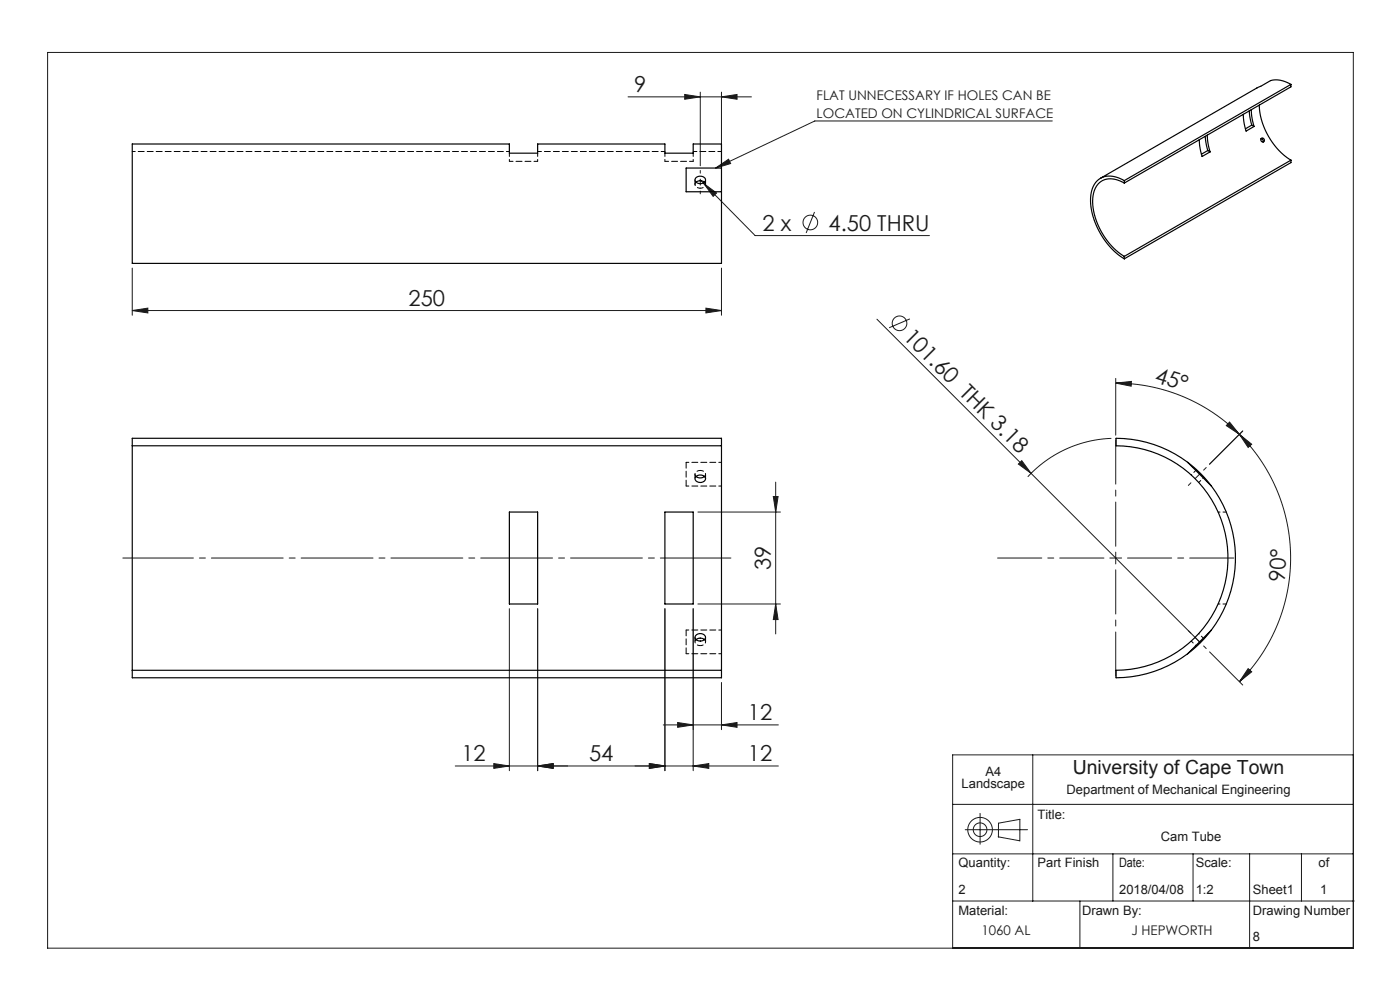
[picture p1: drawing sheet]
<svg xmlns="http://www.w3.org/2000/svg" width="297mm" height="210mm" viewBox="0 0 297 210" stroke-linecap="round" stroke-linejoin="round" font-family="sans-serif">
<g fill="none" stroke="#191924" stroke-width=".21">
<path d="M10.1 11.1h277v190h-277zM148.6 19.5v15.7M153.1 19.5v15.1M133.2 20.5h26.2M145.3 20l3.3 .5-3.3 .6zM148.6 38.2l11.6 11.8h37M149.3 38.9l2.7 2-.7 .8zM151.8 35.7l2.8-1.9 .4 .9zM153.1 20.5l3.3-.5v1.1zM223.2 25.7h-50.3l-21.1 10M28.1 56.9v10M153.1 56.9v10"/>
<path d="M172.8 45l-1.8 4.4M28.1 65.9l3.3-.5v1zM28.1 65.9h125M149.8 65.4l3.3 .5-3.3 .5zM186 67.7l32.7 32.7M193 67.6l-4.4 1.9M216 98.4l.8-.7 1.9 2.7zM235.8 93a25.4 25.4 0 0 0-17.8 8.1M236.7 80.3v12M236.7 81.3l3.3-.4v1zM236.7 81.3a37.1 37.1 0 0 1 26.2 10.8M260.8 89.5l2.1 2.6-2.8-1.8z"/>
<path d="M262.9 92.1l2.6 2.1-.7 .7zM262.9 92.1a37.1 37.1 0 0 1 0 52.5M263.6 91.4l-7 7.1M148.1 108.6h17.5M164 105.3h1.1l-.5 3.3zM164.6 102.3v32.2M218.7 100.4l36 35.9M235.4 118.4h2.5M236.7 117.1v2.5M108.1 129.1v34.4M114.1 129.1v34.4M141.1 129.1v34.4"/>
<path d="M147.1 129.1v34.4M148.1 128.1h17.5M164.6 128.1l.5 3.3h-1.1zM256.6 138.3l7 7M140.7 153.8h24.4M143.8 153.3l3.3 .5-3.3 .5zM153.1 153.8l3.3-.5v1zM153.1 144.8v10M264.8 141.8l.7 .7-2.6 2.1zM96.6 162.5h68.5M104.8 162l3.3 .5-3.3 .5zM114.1 162.5l3.3-.5v1z"/>
<path d="M137.8 162l3.3 .5-3.3 .5zM147.1 162.5l3.3-.5v1zM202.1 170.6h85M204.8 176h13.2M207.9 172.5v6.6M211.8 177.5l4.5 .8M211.8 177.5v-2.9l4.6-.8v4.6M219.1 160.1v31M287.1 160.1h-85v41M202.1 191.1h85.2M202.1 181.1h85M229.1 191.1v10"/>
<path d="M236.1 181.1v10M253.1 181.1v10M265.1 181.1v20M276.1 181.1v10"/>
<circle cx="171.9" cy="47.2" r="1.56"/>
<circle cx="190.8" cy="68.6" r="1.56"/>
<circle cx="207.9" cy="176" r="1.45"/>
<circle cx="207.9" cy="176" r="2.61"/>
</g>
<path d="M234.2 118.4h-22.6M236.7 115.9v-22.6M239.2 118.4h22.6M236.7 120.9v22.5" fill="none" stroke="#191924" stroke-width=".21" stroke-dasharray="15.2 1.3 1.3 1.3" stroke-dashoffset="5.9"/>
<path d="M252.1 103l3.8-3.8M255.9 137.6l-3.8-3.8" fill="none" stroke="#191924" stroke-width=".21" stroke-dasharray="15.2 1.3 1.3 1.3" stroke-dashoffset="14.5"/>
<path d="M26.1 118.4h129" fill="none" stroke="#191924" stroke-width=".21" stroke-dasharray="15.2 1.3 1.3 1.3" stroke-dashoffset=".3"/>
<path d="M148.6 41.1v-4.9" fill="none" stroke="#191924" stroke-width=".21" stroke-dasharray="15.2 1.3 1.3 1.3" stroke-dashoffset="14.7"/>
<g fill="#191924">
<path d="M151.8 35.7l2.8-1.9 .4 .9z"/>
<path d="M216 98.4l.8-.7 1.9 2.7z"/>
<path d="M149.3 38.9l2.7 2-.7 .8z"/>
<path d="M260.8 89.5l2.1 2.6-2.8-1.8zM236.7 81.3l3.3-.4v1z"/>
<path d="M114.1 162.5l3.3-.5v1zM104.8 162l3.3 .5-3.3 .5zM153.1 153.8l3.3-.5v1zM143.8 153.3l3.3 .5-3.3 .5z"/>
<path d="M264.8 141.8l.7 .7-2.6 2.1zM262.9 92.1l2.6 2.1-.7 .7z"/>
<path d="M164 105.3h1.1l-.5 3.3zM164.6 128.1l.5 3.3h-1.1z"/>
<path d="M137.8 162l3.3 .5-3.3 .5zM147.1 162.5l3.3-.5v1z"/>
<path d="M28.1 65.9l3.3-.5v1zM149.8 65.4l3.3 .5-3.3 .5zM145.3 20l3.3 .5-3.3 .6zM153.1 20.5l3.3-.5v1.1z"/>
<path d="M114.1 162.5l3.3-.5v1zM137.8 162l3.3 .5-3.3 .5z"/>
</g>
<g fill="none" stroke="#000" stroke-width=".25">
<path d="M273.9 17.9a5.6 5.6 0 0 0-4.3-.8l-36.2 20.7M273.9 17.9l-35.4 20.4M273.9 17.9v.5l-35.4 20.4M147.6 37.8a1.23 1.23 0 0 1 2.1 .4 1.22 1.22 0 0 1-1.1 .8 1.22 1.22 0 0 1-1.2-.8zM149.4 38.6l-.8-.3-.9 .3M153.1 35.7v-5.2h-6v2h-6v-2h-27v2h-6v-2h-80v25.4h125v-15.2M153.1 35.7h-7.5v5h7.5M153.1 35.7v5M238.5 38.3a4.7 4.7 0 0 0-5.7 0 7.4 7.4 0 0 0-1 7.2 16.1 16.1 0 0 0 6.7 9.4M238.5 38.8a4.3 4.3 0 0 0-5.5 .2 7.6 7.6 0 0 0-.6 7.2 15 15 0 0 0 6.1 8.2M238.5 38.3v.5M254.4 29.6l.2 1.9 .4 1.7 1.7-1"/>
<path d="M255.7 28.9l.5 3M256.1 28.7l.2 1.8 .4 1.7M256.2 31.9l-1.3 .8M256.2 31.9l.5 .3M263.8 24.3l.1 1.8 .4 1.7 1.7-1M265 23.5l.6 3M265.5 23.3l.1 1.9 .4 1.6M265.6 26.5l-1.4 .8M265.6 26.5l.4 .3M267.2 22.3a14.9 14.9 0 0 0 6.7 11.7M267.5 29.4a.5 .5 0 0 1 .4 .7M273.9 34v.5l-35.4 20.4"/>
<path d="M273.9 34l-35.4 20.4M238.5 54.4v.5M28.1 94.6v47.6M28.1 94.6v-1.6h125v1.6M28.1 94.6h125M153.1 94.6v47.6M252 98.1a25.4 25.4 0 0 0-15.2-5.1v1.6a23.8 23.8 0 0 1 23.7 23.8 23.8 23.8 0 0 1-23.7 23.8v1.6a25.4 25.4 0 0 0 15.2-5.1M252 98.1a25.4 25.4 0 0 1 5 5M252 98.1l5 5M108.1 108.6h6v19.5h-6zM141.1 108.6h6v19.5h-6zM147.5 101.2a1.26 1.26 0 0 1 2.2 .3 1.16 1.16 0 0 1-1.2 .8 1.16 1.16 0 0 1-1.1-.9z"/>
<path d="M149.5 101.1l-.8 .3-.6-.1-.4-.2M257 103.1a25.4 25.4 0 0 1 0 30.5M147.7 135.7a1.43 1.43 0 0 1 1.8 0M147.8 134.6a1.09 1.09 0 0 1 1.2-.2 1.09 1.09 0 0 1 .6 1.1 1.23 1.23 0 0 1-1.2 .5 1.23 1.23 0 0 1-1-.9zM257 133.6a25.4 25.4 0 0 1-5 5.1M257 133.6l-5 5.1M28.1 142.2v1.6h125v-1.6M28.1 142.2h125"/>
<circle cx="267.9" cy="29.7" r=".42"/>
</g>
<path d="M114.1 34.2h-6M141.1 32.1h-27M147.1 34.2h-6M147.4 38.2v.9M147.7 38.6a.76 .76 0 0 0-.2 1 .76 .76 0 0 0 .9 .3 .86 .86 0 0 0 1-.3 .86 .86 0 0 0 0-1M149.7 39.1v-.9M153.1 32.1h-6M147.4 100.6v.9M149.7 101.5v-.9M147.4 135.2v1M149.5 135.7a.85 .85 0 0 1-.1 1 .85 .85 0 0 1-1 .2h-.3a.7 .7 0 0 1-.6-.5 .7 .7 0 0 1 .2-.7M149.7 136.2v-1" fill="none" stroke="#000" stroke-width=".21" stroke-dasharray="1.3 .6" stroke-dashoffset=".5"/>
<path d="M147.5 39.2v-.2M148.5 38.3l.3 .1M148.6 39.9h-.1M149.7 39v.1M145.6 98.1v5M145.6 133.6v5.1" fill="none" stroke="#000" stroke-width=".21" stroke-dasharray="1.3 .6"/>
<path d="M108.1 34.2v-1.7M114.1 34.2v-1.7M141.1 34.2v-1.7M147.1 34.2v-1.7M258.4 108.6h1.7M258.4 128.1h1.7" fill="none" stroke="#000" stroke-width=".21" stroke-dasharray="1.3 .6" stroke-dashoffset=".9"/>
<path d="M108.1 32.1h-80M148.6 99.8a.81 .81 0 0 1 .9 .3 .81 .81 0 0 1 0 1M147.7 101.1a.81 .81 0 0 1-.1-1 .81 .81 0 0 1 1-.3" fill="none" stroke="#000" stroke-width=".21" stroke-dasharray="1.3 .6" stroke-dashoffset=".6"/>
<path d="M145.6 98.1h7.5M253.7 99.8l-1 1M145.6 103.1h7.5M254.3 102.3l1-.9M145.6 138.7h7.5M145.6 133.6h7.5M252.7 136l1 .9M255.3 135.4l-1-1" fill="none" stroke="#000" stroke-width=".21" stroke-dasharray="1.3 .6" stroke-dashoffset=".7"/>
<g font-size="4.7" fill="#191924">
<text x="134.5" y="19.5">9</text>
<text x="161.8" y="48.9">2 x</text>
<text x="175.8" y="48.9">4.50 THRU</text>
<text x="86.7" y="64.9">250</text>
<text x="191.4" y="71.6" transform="rotate(45 191.4 71.6)">101.60 THK 3.18</text>
<text x="244.8" y="81" transform="rotate(17 244.8 81)">45°</text>
<text x="163.5" y="121" transform="rotate(-90 163.5 121)">39</text>
<text x="272.6" y="123.5" transform="rotate(-87 272.6 123.5)">90°</text>
<text x="158.7" y="152.8">12</text>
<text x="97.9" y="161.5">12</text>
<text x="125" y="161.5">54</text>
<text x="158.7" y="161.5">12</text>
</g>
<text font-size="4.1" fill="#191924" x="227.6" y="164.3">University of Cape Town</text>
<g font-size="2.8" fill="#191924">
<text x="173.2" y="21.1">FLAT UNNECESSARY IF HOLES CAN BE</text>
<text x="173.2" y="25">LOCATED ON CYLINDRICAL SURFACE</text>
<text x="208.2" y="198.3">1060 AL</text>
<text x="240" y="198.3">J HEPWORTH</text>
</g>
<g font-size="2.7" fill="#191924">
<text x="204" y="167.2">Landscape</text>
<text x="209.1" y="164.6">A4</text>
<text x="220.1" y="173.7">Title:</text>
<text x="226.3" y="168.5">Department of Mechanical Engineering</text>
<text x="246.3" y="178.4">Cam Tube</text>
<text x="203.3" y="184">Quantity:</text>
<text x="220.1" y="184">Part Finish</text>
<text x="237.4" y="184">Date:</text>
<text x="253.7" y="184">Scale:</text>
<text x="279.7" y="184">of</text>
<text x="203.3" y="189.6">2</text>
<text x="237.4" y="189.6">2018/04/08</text>
<text x="253.7" y="189.6">1:2</text>
<text x="265.8" y="189.6">Sheet1</text>
<text x="280.1" y="189.6">1</text>
<text x="203.3" y="194.1">Material:</text>
<text x="229.6" y="194.1">Drawn By:</text>
<text x="265.8" y="194.1">Drawing Number</text>
<text x="265.8" y="199.6">8</text>
</g>
</svg>
